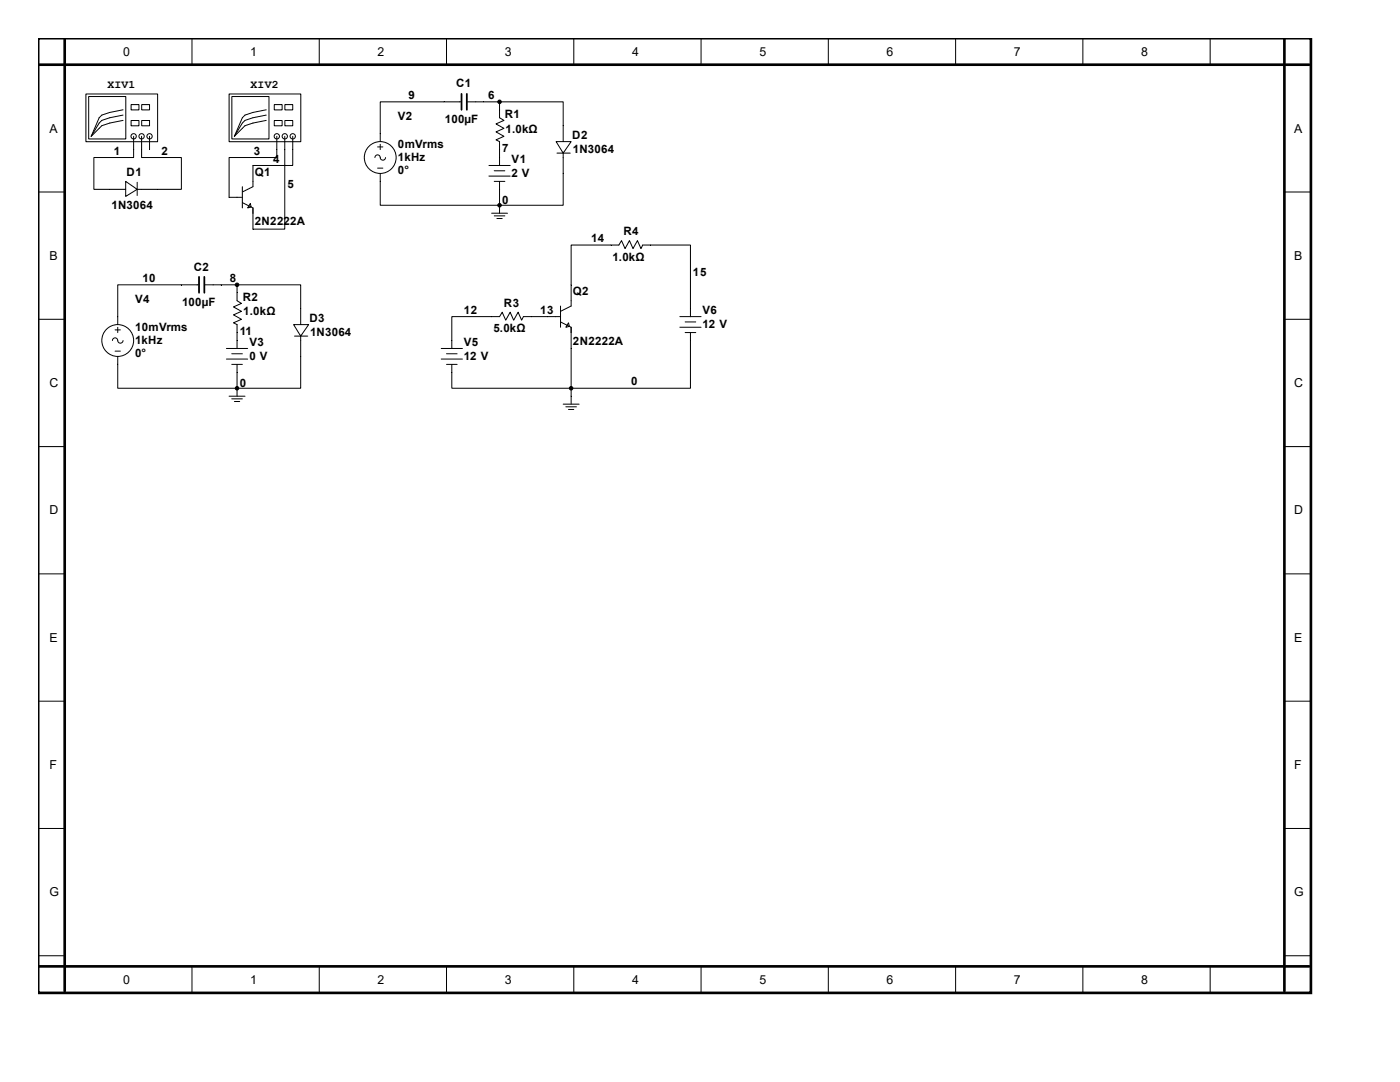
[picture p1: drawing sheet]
<svg xmlns="http://www.w3.org/2000/svg" width="279mm" height="216mm" viewBox="0 0 279 216" stroke-linecap="round" stroke-linejoin="round" font-family="sans-serif">
<path d="M7.6 7.6h254v190.5h-254zM7.6 12.9h253.7M12.9 7.6v190.2M256.3 7.6v190.2M7.6 192.8h253.7" fill="none" stroke="#000" stroke-width=".53"/>
<g fill="none" stroke="#000" stroke-width=".2">
<path d="M38.3 7.6v5.3M63.7 7.6v5.3M89.1 7.6v5.3M114.5 7.6v5.3M139.9 7.6v5.3M165.3 7.6v5.3M190.7 7.6v5.3M216.1 7.6v5.3M241.5 7.6v5.3M7.6 38.3h5.3M25.1 37.8h2.3M27.4 36.4v2.6"/>
<path d="M256.3 38.3h5.3M7.6 63.7h5.3M256.3 63.7h5.3M7.6 89.1h5.3M256.3 89.1h5.3M7.6 114.5h5.3M256.3 114.5h5.3M7.6 139.9h5.3M256.3 139.9h5.3M7.6 165.3h5.3M256.3 165.3h5.3M7.6 190.7h5.3"/>
<path d="M38.3 192.8v5.3M63.7 192.8v5.3M89.1 192.8v5.3M114.5 192.8v5.3M139.9 192.8v5.3M165.3 192.8v5.3M190.7 192.8v5.3M216.1 192.8v5.3M241.5 192.8v5.3M256.3 190.7h5.3"/>
</g>
<path d="M25.1 36.2l2.3 1.6-2.3 1.4z" fill="#fff" stroke="#000" stroke-width=".2"/>
<path d="M21.9 37.8h3.2M27.2 37.8h4.2" fill="none" stroke="#000" stroke-width=".2"/>
<path d="M17.2 18.8h14.3v9.5h-14.3z" fill="#fff"/>
<path d="M17.1 18.8h14.4v9.5h-14.4z" fill="none" stroke="#000" stroke-width=".2"/>
<path d="M17.7 19.3h7.4v8.4h-7.4z" fill="#fff"/>
<path d="M17.7 19.3h7.4v8.4h-7.4z" fill="none" stroke="#000" stroke-width=".2"/>
<circle cx="26.7" cy="27.2" r=".53" fill="#fff" stroke="#000" stroke-width=".2"/>
<path d="M26.7 27.2v1.1" fill="none" stroke="#000" stroke-width=".2"/>
<circle cx="28.3" cy="27.2" r=".53" fill="#fff" stroke="#000" stroke-width=".2"/>
<path d="M28.3 27.2v1.1" fill="none" stroke="#000" stroke-width=".2"/>
<circle cx="29.8" cy="27.2" r=".53" fill="#fff" stroke="#000" stroke-width=".2"/>
<path d="M24.6 24l-2.7 .6-1.6 .5-2.1 2.1M24.6 23l-2.7 .5-1.6 .5-.5 .6-1.6 2.6M24.6 21.9l-2.7 .5-1.6 .6-.5 .5-1.6 3.7M29.8 27.2v1.1" fill="none" stroke="#000" stroke-width=".2"/>
<path d="M26.2 20.9h1.5v1h-1.5z" fill="#fff"/>
<path d="M26.2 20.9h1.5v1h-1.5z" fill="none" stroke="#000" stroke-width=".2"/>
<path d="M28.3 20.9h1.5v1h-1.5z" fill="#fff"/>
<path d="M28.3 20.9h1.5v1h-1.5z" fill="none" stroke="#000" stroke-width=".2"/>
<path d="M26.2 24.1h1.5v1h-1.5z" fill="#fff"/>
<path d="M26.2 24h1.5v1.1h-1.5z" fill="none" stroke="#000" stroke-width=".2"/>
<path d="M28.3 24.1h1.5v1h-1.5z" fill="#fff"/>
<path d="M26.7 28.3v3.1h-8v6.4h3.2M28.3 28.3v3.1h7.9v6.4h-4.8M28.3 24h1.5v1.1h-1.5zM29.8 28.3v1.5M47.3 39.4h1.1M48.4 37.3v4.2M50.5 36.2v1.1l-2.1 1M50.5 41.5v1" fill="none" stroke="#000" stroke-width=".2"/>
<path d="M50 40.6l.1 .7-.7 .2z" fill="#fff" stroke="#000" stroke-width=".2"/>
<path d="M45.7 39.4h1.6M50.5 33v3.2M48.4 40.4l2.1 1.1v4.2" fill="none" stroke="#000" stroke-width=".2"/>
<path d="M45.8 18.8h14.2v9.5h-14.2z" fill="#fff"/>
<path d="M45.7 18.8h14.3v9.5h-14.3z" fill="none" stroke="#000" stroke-width=".2"/>
<path d="M46.3 19.3h7.4v8.4h-7.4z" fill="#fff"/>
<path d="M46.3 19.3h7.4v8.4h-7.4z" fill="none" stroke="#000" stroke-width=".2"/>
<circle cx="55.2" cy="27.2" r=".53" fill="#fff" stroke="#000" stroke-width=".2"/>
<path d="M55.2 27.2v1.1" fill="none" stroke="#000" stroke-width=".2"/>
<circle cx="56.8" cy="27.2" r=".53" fill="#fff" stroke="#000" stroke-width=".2"/>
<path d="M56.8 27.2v1.1" fill="none" stroke="#000" stroke-width=".2"/>
<circle cx="58.4" cy="27.2" r=".53" fill="#fff" stroke="#000" stroke-width=".2"/>
<path d="M53.1 24l-2.6 .6-1.6 .5-2.1 2.1M53.1 23l-2.6 .5-1.6 .5-.5 .6-1.6 2.6M53.1 21.9l-2.6 .5-1.6 .6-.5 .5-1.6 3.7M58.4 27.2v1.1" fill="none" stroke="#000" stroke-width=".2"/>
<path d="M54.8 20.9h1.5v1h-1.5z" fill="#fff"/>
<path d="M54.7 20.9h1.6v1h-1.6z" fill="none" stroke="#000" stroke-width=".2"/>
<path d="M56.9 20.9h1.5v1h-1.5z" fill="#fff"/>
<path d="M56.9 20.9h1.5v1h-1.5z" fill="none" stroke="#000" stroke-width=".2"/>
<path d="M54.8 24.1h1.5v1h-1.5z" fill="#fff"/>
<path d="M54.7 24h1.6v1.1h-1.6z" fill="none" stroke="#000" stroke-width=".2"/>
<path d="M56.9 24.1h1.5v1h-1.5z" fill="#fff"/>
<g fill="none" stroke="#000" stroke-width=".2">
<path d="M55.2 28.3v3.1h-9.5v8M56.8 28.3v17.4h-6.3M56.9 24h1.5v1.1h-1.5zM58.4 28.3v4.7h-7.9M88.6 20.3h3.5M93.2 20.3h3.3M97.6 33h4.2M97.6 35.1h4.2M98.6 34.1h2.2M98.6 36.2h2.2M99.7 21.9v1.6l.9 .5-1.6 .7 1.6 .9-1.6 .7 1.6 .9-1.6 .7 .7 .4v1.5M99.7 31.4v1.6"/>
<path d="M99.7 36.2v1.6M111.2 30.6h2.6M112.4 28.3v2.3"/>
</g>
<path d="M92.1 18.7v3.2M93.2 18.7v3.2" fill="none" stroke="#000" stroke-width=".35"/>
<path d="M111 28.3h3l-1.6 2.3z" fill="#fff" stroke="#000" stroke-width=".2"/>
<g fill="none" stroke="#000" stroke-width=".2">
<path d="M75.4 29.3h1M75.4 33.5h1M75.9 34.6v6.4h23.8M75.9 28.8v1M76.9 31.4a.53 .53 0 0 1-.5 .6 .53 .53 0 0 1-.5-.6 .53 .53 0 0 0-.5-.5 .53 .53 0 0 0-.6 .5M88.6 20.3h-12.7v8M96.5 20.3h3.2M99.7 20.3h12.7v8M99.7 20.3v1.6M99.7 29.8v1.6M99.7 37.8v4.7M112.4 30.4v10.6h-12.7"/>
<path d="M36.2 56.8h3.5M40.8 56.8h3.3M47.3 58.4v1.6l.9 .5-1.6 .7 1.6 .9-1.6 .7 1.6 .9-1.6 .7 .7 .4v1.6M98.1 42.5h3.2M98.6 43.1h2.2M99.2 43.6h1M99.7 41h.1M45.2 69.5h4.2M45.2 71.6h4.2M46.2 70.6h2.2M46.2 72.7h2.2M47.3 67.9v1.6"/>
<path d="M47.3 72.7v1.6M58.8 67.1h2.6M60 64.8v2.3"/>
<circle cx="75.9" cy="31.4" r="3.2"/>
</g>
<g fill="#000" stroke="#000" stroke-width=".2">
<circle cx="99.7" cy="20.3" r=".35"/>
<circle cx="99.7" cy="41" r=".35"/>
</g>
<path d="M39.7 55.2v3.2M40.8 55.2v3.2" fill="none" stroke="#000" stroke-width=".35"/>
<path d="M58.6 64.8h3l-1.6 2.3z" fill="#fff" stroke="#000" stroke-width=".2"/>
<g fill="none" stroke="#000" stroke-width=".2">
<path d="M36.2 56.8h-12.7v8M44.1 56.8h3.2M47.3 56.8h12.7v8M47.3 56.8v1.6M23 65.8h1M23 70.1h1M23.5 71.1v6.4h23.8M23.5 65.3v1.1M24.6 67.9a.53 .53 0 0 1-.6 .6 .53 .53 0 0 1-.5-.6 .53 .53 0 0 0-.5-.5 .53 .53 0 0 0-.6 .5M45.7 79.1h3.2M46.2 79.6h2.2M47.3 77.5h.1"/>
<path d="M47.3 66.4v1.5M47.3 74.3v4.8M60 66.9v10.6h-12.7M88.1 69.5h4.2M88.1 71.6h4.2M89.1 70.6h2.1M89.1 72.7h2.1M90.2 67.9v1.6M90.2 72.7v1.6M98.1 63.2h1.6l.5-.9 .7 1.6 .9-1.6 .7 1.6 .9-1.6 .7 1.6 .4-.7h1.5M110.8 63.2h1.1M111.9 61.1v4.2"/>
<path d="M114 60v1.1l-2.1 1M114 65.3v1.1M46.8 80.1h1"/>
<circle cx="23.5" cy="67.9" r="3.2"/>
</g>
<g fill="#000" stroke="#000" stroke-width=".2">
<circle cx="47.3" cy="56.8" r=".35"/>
<circle cx="47.3" cy="77.5" r=".35"/>
</g>
<path d="M113.5 64.4l.1 .7-.7 .2z" fill="#fff" stroke="#000" stroke-width=".2"/>
<path d="M98.1 63.2h-7.9v4.7M106 63.2h4.8M111.9 64.2l2.1 1.1v15.3M114 60v-11.1h9.5l.5-.9 .7 1.6 .9-1.6 .7 1.6 .9-1.6 .7 1.6 .4-.7h9.5v14.3M135.7 63.2h4.2M135.7 65.3h4.2M136.7 64.2h2.2M136.7 66.4h2.2M137.8 66.4v11.1h-47.6v-3.2M112.4 80.6h3.2M112.9 81.2h2.1M113.5 81.7h1" fill="none" stroke="#000" stroke-width=".2"/>
<circle cx="114" cy="77.5" r=".35" fill="#000" stroke="#000" stroke-width=".2"/>
<g font-size="2.5">
<text x="24.6" y="11.1">0</text>
<text x="50" y="11.1">1</text>
<text x="75.4" y="11.1">2</text>
<text x="100.8" y="11.1">3</text>
<text x="126.2" y="11.1">4</text>
<text x="151.6" y="11.1">5</text>
<text x="177" y="11.1">6</text>
<text x="202.4" y="11.1">7</text>
<text x="227.8" y="11.1">8</text>
<text x="9.9" y="26.5">A</text>
<text x="258.3" y="26.5">A</text>
<text x="9.9" y="51.9">B</text>
<text x="258.3" y="51.9">B</text>
<text x="9.9" y="77.3">C</text>
<text x="258.3" y="77.3">C</text>
<text x="9.9" y="102.7">D</text>
<text x="258.3" y="102.7">D</text>
<text x="9.9" y="128.1">E</text>
<text x="258.3" y="128.1">E</text>
<text x="9.9" y="153.5">F</text>
<text x="258.3" y="153.5">F</text>
<text x="9.9" y="178.9">G</text>
<text x="258.3" y="178.9">G</text>
<text x="24.6" y="196.3">0</text>
<text x="50" y="196.3">1</text>
<text x="75.4" y="196.3">2</text>
<text x="100.8" y="196.3">3</text>
<text x="126.2" y="196.3">4</text>
<text x="151.6" y="196.3">5</text>
<text x="177" y="196.3">6</text>
<text x="202.4" y="196.3">7</text>
<text x="227.8" y="196.3">8</text>
</g>
<g font-size="2.3">
<text x="21.4" y="17.5">XIV1</text>
<text x="50" y="17.5">XIV2</text>
<text x="91.1" y="17.4">C1</text>
<text x="79.4" y="24">V2</text>
<text x="81.5" y="19.7">9</text>
<text x="97.4" y="19.7">6</text>
<text x="100.8" y="23.6">R1</text>
<text x="79.4" y="29.5">0mVrms</text>
<text x="88.8" y="24.5">100µF</text>
<text x="100.9" y="26.5">1.0kΩ</text>
<text x="114.2" y="27.7">D2</text>
<text x="22.7" y="30.9">1</text>
<text x="25.3" y="35.1">D1</text>
<text x="32.3" y="30.9">2</text>
<text x="50.7" y="30.9">3</text>
<text x="50.8" y="35.1">Q1</text>
<text x="54.5" y="32.4">4</text>
<text x="79.4" y="32.1">1kHz</text>
<text x="79.4" y="34.8">0°</text>
<text x="100.2" y="30.3">7</text>
<text x="102.1" y="32.4">V1</text>
<text x="102.1" y="35.3">2 V</text>
<text x="114.3" y="30.5">1N3064</text>
<text x="22.3" y="41.6">1N3064</text>
<text x="57.4" y="37.5">5</text>
<text x="100.2" y="40.7">0</text>
<text x="50.8" y="45">2N2222A</text>
<text x="124.4" y="46.9">R4</text>
<text x="38.7" y="54">C2</text>
<text x="118" y="48.3">14</text>
<text x="122.2" y="52">1.0kΩ</text>
<text x="28.4" y="56.3">10</text>
<text x="45.8" y="56.3">8</text>
<text x="114.3" y="58.9">Q2</text>
<text x="138.3" y="55">15</text>
<text x="27" y="60.5">V4</text>
<text x="27" y="66">10mVrms</text>
<text x="36.3" y="61">100µF</text>
<text x="48.4" y="60.2">R2</text>
<text x="48.6" y="62.9">1.0kΩ</text>
<text x="61.8" y="64.2">D3</text>
<text x="92.6" y="62.6">12</text>
<text x="100.6" y="61.2">R3</text>
<text x="107.8" y="62.6">13</text>
<text x="140.2" y="62.6">V6</text>
<text x="140.2" y="65.4">12 V</text>
<text x="27" y="68.6">1kHz</text>
<text x="27" y="71.2">0°</text>
<text x="47.8" y="66.8">11</text>
<text x="49.8" y="69">V3</text>
<text x="49.8" y="71.8">0 V</text>
<text x="61.9" y="67">1N3064</text>
<text x="92.6" y="69">V5</text>
<text x="92.6" y="71.8">12 V</text>
<text x="98.5" y="66.3">5.0kΩ</text>
<text x="114.3" y="68.8">2N2222A</text>
<text x="47.8" y="77.3">0</text>
<text x="126" y="76.9">0</text>
</g>
</svg>
